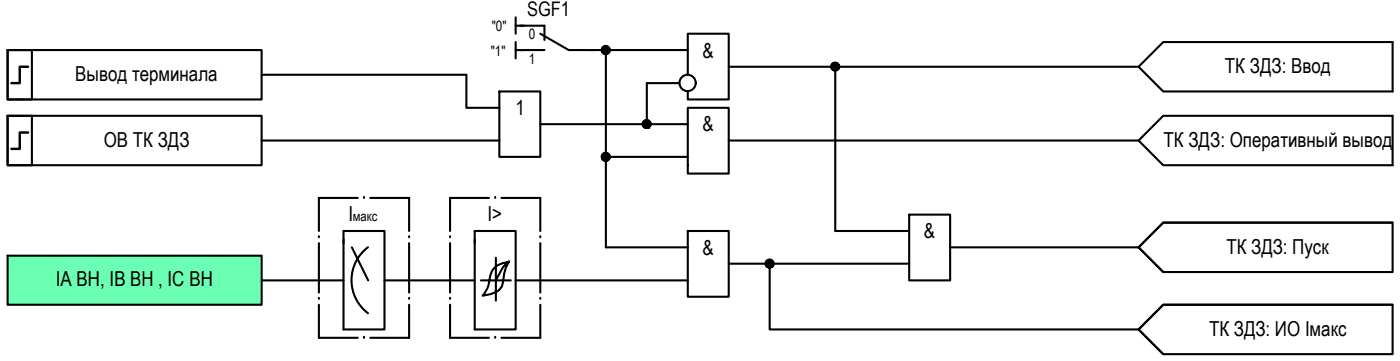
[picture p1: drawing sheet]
<svg xmlns="http://www.w3.org/2000/svg" width="171mm" height="44mm" viewBox="0 0 171 44" stroke-linecap="round" stroke-linejoin="round" font-family="sans-serif">
<!-- layer: 0 -->
<g fill="none" stroke="#000" stroke-width=".25">
<path d="M.9 14.1h3v6h-3zM.9 14.1h31v6h-31zM.9 6.1h3v6h-3zM.9 6.1h31v6h-31zM31.9 9.1h25v4h4M31.9 17.1h29M60.9 11.1h5v8h-5zM62.9 2.1v2M62.9 5.1v2M62.9 3.1h1M62.9 6.1h1M65.9 15.1h18"/>
<path d="M71.9 6.1h12M73.9 6.1v13h10M73.9 19.1v11h10M82.9 10.1h-4v5M83.9 9.1v-5h5v8h-5v-1M83.9 13.1h5v8h-5zM88.9 17.1h50M88.9 8.1h50M101.9 8.1v20h9M138.9 17.1l3-3h28v6h-28zM138.9 8.1l3-3h28v6h-28zM.9 31.1h31v6h-31z"/>
<path d="M31.9 34.1h10M41.9 29.1v11h5v-12h-5v1.5M42.9 30.1l2 4M44.9 30.1a5 5 0 0 0 0 8M46.9 34.1h11M57.9 29.1v11h5v-12h-5v1.5M60.5 34.1h1.8M60.5 31.4v5.2M62.1 31.8a3.4 3.4 0 0 0-.6 1.8l-.1 .6a1.81 1.81 0 0 1-1.7 1.6l-.8 .2a4 4 0 0 0 .9-2.5 2.06 2.06 0 0 1 1.8-1.5l.5-.2-.7 .6-.9 1.7h-1.8M62.9 34.1h21M83.9 28.1h5v8h-5zM88.9 32.1h22"/>
<path d="M93.9 32.1v8h45l3-3h28v6h-28l-3-3M110.9 26.1h5v8h-5zM115.9 30.1h23M138.9 30.1l3-3h28v6h-28zM169.9 27.1h-28l-3 3 3 3M169.9 37.1h-28l-3 3 3 3"/>
<circle cx="73.9" cy="6.1" r=".49"/>
<circle cx="73.9" cy="19.1" r=".49"/>
<circle cx="78.9" cy="15.1" r=".49"/>
<circle cx="83.9" cy="10.1" r=".99"/>
<circle cx="101.9" cy="8.1" r=".49"/>
<circle cx="93.9" cy="32.1" r=".49"/>
</g>
<g fill="none" stroke="#000" stroke-width=".25">
<path d="M63.4 3.1h3v1.8M63.4 6.1h3M65.9 4.1l3.5 2h3M38.9 36.4h.1M38.9 28.9h.1M38.9 37.1v4h4.7M38.9 29.6v6M43.6 24.1h-4.7v4M44.4 24.1h.1M45.2 24.1h4.7v4M49.9 36.4h.1M49.9 28.9h.1"/>
<path d="M49.9 37.1v4h-4.7M49.9 29.6v6M54.9 36.4h.1M54.9 28.9h.1M54.9 29.6v6M54.9 37.1v4h4.7M59.6 24.1h-4.7v4M60.4 24.1h.1M61.2 24.1h4.7v4M65.9 36.4h.1M65.9 28.9h.1M65.9 29.6v6"/>
<path d="M65.9 37.1v4h-4.7M44.4 41.1h.1M60.4 41.1h.1"/>
</g>
<!-- layer: 0 -->
<g fill="#000" stroke="#000" stroke-width=".12">
<path d="M73.7 6.6h.3zM73.7 19.6h.3zM73.8 5.6h.2zM73.8 6.6h.2zM73.8 18.6h.2zM73.8 19.6h.2zM78.8 15.6h.2zM78.8 14.6h.1zM101.6 7.8h.7zM101.8 7.6h.1zM93.8 31.6h.1z"/>
<path d="M73.8 6.6h.2zM73.8 6.6h.2z"/>
<path d="M73.8 19.6h.2zM73.8 19.6h.2z"/>
<path d="M73.8 5.6h.2zM73.8 5.6h.2zM73.7 5.6h.3z"/>
<path d="M73.8 18.6h.2zM73.8 18.6h.2zM73.7 18.6h.3z"/>
<path d="M73.7 5.6l.4 .1zM73.7 5.6l.4 .1z"/>
<path d="M73.7 18.6l.4 .1zM73.7 18.6l.4 .1z"/>
<path d="M73.7 5.7h.5zM73.7 5.7h.5z"/>
<path d="M73.7 6.6h.4zM73.7 6.6h.3zM73.7 6.6h.3z"/>
<path d="M73.7 18.7h.5zM73.7 18.7h.5z"/>
<path d="M73.7 19.6h.4zM73.7 19.6h.3zM73.7 19.6h.3z"/>
<path d="M73.7 5.7h.5zM73.7 5.7h.5z"/>
<path d="M73.7 6.6h.5zM73.7 6.6h.4z"/>
<path d="M73.7 18.7h.5zM73.7 18.7h.5z"/>
<path d="M73.7 19.6h.5zM73.7 19.6h.4z"/>
<path d="M73.6 5.7l.6 .1zM73.6 5.7l.6 .1z"/>
<path d="M73.6 5.8h.6zM73.5 5.8h.7z"/>
<path d="M73.6 6.5h.6zM73.6 6.5h.6z"/>
<path d="M73.6 6.5h.6zM73.6 6.5l.6 .1z"/>
<path d="M73.6 18.7h.6zM73.6 18.7h.6z"/>
<path d="M73.6 18.7h.6zM73.5 18.7h.7z"/>
<path d="M73.6 19.5h.6zM73.6 19.5h.6z"/>
<path d="M73.6 19.5h.6zM73.6 19.5l.6 .1z"/>
<path d="M73.5 5.8h.8zM73.5 5.8h.8z"/>
<path d="M73.5 6.5h.7zM73.5 6.5h.7z"/>
<path d="M73.5 18.7l.8 .1zM73.5 18.7l.8 .1z"/>
<path d="M73.5 19.5h.7zM73.5 19.5h.7z"/>
<path d="M73.5 5.8h.8zM73.5 5.8h.8z"/>
<path d="M73.5 6.4h.8zM73.5 6.4l.7 .1z"/>
<path d="M73.5 18.8h.8zM73.5 18.8h.8z"/>
<path d="M73.5 19.4h.8zM73.5 19.4l.7 .1z"/>
<path d="M73.5 5.8l.8 .1zM73.5 5.8l.8 .1z"/>
<path d="M73.4 5.9h1zM73.4 5.9h1z"/>
<path d="M73.4 6.3l.9 .1zM73.4 6.3l.9 .1z"/>
<path d="M73.5 6.4h.8zM73.5 6.4h.8z"/>
<path d="M73.5 18.8l.8 .1zM73.5 18.8l.8 .1z"/>
<path d="M73.4 18.9h1zM73.4 18.9h1z"/>
<path d="M73.4 19.3l.9 .1zM73.4 19.3l.9 .1z"/>
<path d="M73.5 19.4h.8zM73.5 19.4h.8z"/>
<path d="M73.4 5.9l1 .1zM73.4 5.9l1 .1z"/>
<path d="M73.4 6h1zM73.4 6h1z"/>
<path d="M73.4 6h1zM73.4 6h1z"/>
<path d="M73.4 6l1 .1zM73.4 6l1 .1z"/>
<path d="M73.4 6.2h1zM73.4 6.2h1z"/>
<path d="M73.4 6.2l1 .1zM73.4 6.2l1 .1z"/>
<path d="M73.4 6.3h1zM73.4 6.3h1z"/>
<path d="M73.4 6.3h1zM73.4 6.3h.9z"/>
<path d="M73.4 18.9l1 .1zM73.4 18.9l1 .1z"/>
<path d="M73.4 19h1zM73.4 19h1z"/>
<path d="M73.4 19h1zM73.4 19h1z"/>
<path d="M73.4 19l1 .1zM73.4 19l1 .1z"/>
<path d="M73.4 19.2h1zM73.4 19.2h1z"/>
<path d="M73.4 19.2l1 .1zM73.4 19.2l1 .1z"/>
<path d="M73.4 19.3h1zM73.4 19.3h1z"/>
<path d="M73.4 19.3h1zM73.4 19.3h.9z"/>
<path d="M73.4 6.1l1 .1v-.1zM73.4 6.1l1 .1h-1z"/>
<path d="M73.4 19.1l1 .1v-.1zM73.4 19.1l1 .1h-1z"/>
<path d="M78.8 15.6h.1zM78.8 15.6h.1z"/>
<path d="M78.8 14.6h.2zM78.8 14.6h.2z"/>
<path d="M78.8 14.6h.3zM78.7 14.6h.4z"/>
<path d="M78.7 14.6h.4zM78.7 14.6h.4z"/>
<path d="M78.7 15.6h.4zM78.7 15.6h.3z"/>
<path d="M78.7 14.6l.5 .1zM78.7 14.6l.5 .1z"/>
<path d="M78.7 15.6h.4zM78.7 15.6h.4z"/>
<path d="M78.7 14.7h.5zM78.6 14.7h.6z"/>
<path d="M78.7 15.5h.5zM78.7 15.5l.4 .1z"/>
<path d="M78.6 14.7h.6zM78.6 14.7h.6z"/>
<path d="M78.6 14.7l.6 .1zM78.6 14.7l.6 .1z"/>
<path d="M78.6 15.5h.6zM78.6 15.5h.6z"/>
<path d="M78.6 15.5h.6zM78.6 15.5h.6z"/>
<path d="M78.5 14.8h.8zM78.5 14.8h.8z"/>
<path d="M78.5 15.4h.7zM78.5 15.4l.7 .1z"/>
<path d="M78.5 14.8l.8 .1zM78.5 14.8l.8 .1z"/>
<path d="M78.5 15.4h.8zM78.5 15.4h.7z"/>
<path d="M78.5 14.9h.8zM78.5 14.9h.8z"/>
<path d="M78.4 14.9h1zM78.4 14.9h1z"/>
<path d="M78.4 15.3l.9 .1zM78.4 15.3l.9 .1z"/>
<path d="M78.5 15.4h.8zM78.5 15.4h.8z"/>
<path d="M78.4 14.9l1 .1zM78.4 14.9l1 .1z"/>
<path d="M78.4 15h1zM78.4 15h1z"/>
<path d="M78.4 15l1 .1zM78.4 15l1 .1z"/>
<path d="M78.4 15.2h1zM78.4 15.2h1z"/>
<path d="M78.4 15.2l1 .1zM78.4 15.2l1 .1z"/>
<path d="M78.4 15.3h1zM78.4 15.3h.9z"/>
<path d="M78.4 15.1h1zM78.4 15.1h1z"/>
<path d="M78.4 15.1l1 .1zM78.4 15.1l1 .1z"/>
<path d="M78.4 15.2h1zM78.4 15.2h1z"/>
<path d="M101.8 8.6h.1zM101.8 8.6h.1zM101.8 8.6h.2z"/>
<path d="M101.8 7.6h.2zM101.8 7.6h.2z"/>
<path d="M101.8 7.6l.3 .1zM101.7 7.7h.4z"/>
<path d="M101.7 7.7h.4zM101.7 7.7h.4z"/>
<path d="M101.7 8.6h.4zM101.7 8.6h.3z"/>
<path d="M101.7 7.7h.4zM101.6 7.7h.5z"/>
<path d="M101.7 8.5h.4zM101.7 8.5l.4 .1z"/>
<path d="M101.6 7.7h.6zM101.6 7.7h.6z"/>
<path d="M101.6 8.5h.5zM101.6 8.5h.5z"/>
<path d="M101.6 7.7h.6zM101.6 7.7h.6z"/>
<path d="M101.6 8.5h.6zM101.6 8.5h.5z"/>
<path d="M101.6 7.7l.7 .1zM101.6 7.7l.7 .1zM101.5 7.8h.8z"/>
<path d="M101.6 8.5h.6zM101.6 8.5h.6z"/>
<path d="M101.5 7.8h.8zM101.5 7.8h.8z"/>
<path d="M101.5 8.4l.8 .1zM101.5 8.4l.8 .1z"/>
<path d="M101.6 8.5h.7zM101.6 8.5h.6z"/>
<path d="M101.5 7.8l.9 .1zM101.5 7.8l.9 .1z"/>
<path d="M101.5 8.4h.8zM101.5 8.4h.8z"/>
<path d="M101.5 7.9h.9zM101.5 7.9h.9z"/>
<path d="M101.4 7.9l1 .1zM101.4 7.9l1 .1z"/>
<path d="M101.4 8h1zM101.4 8h1z"/>
<path d="M101.4 8.3h1zM101.4 8.3h1z"/>
<path d="M101.4 8.3h1zM101.4 8.3h1z"/>
<path d="M101.5 8.3h.9zM101.5 8.3l.8 .1z"/>
<path d="M101.4 8l1 .1v-.1zM101.4 8l1 .1h-1z"/>
<path d="M101.4 8.1h1zM101.4 8.1h1z"/>
<path d="M101.4 8.1l1 .1zM101.4 8.1l1 .1z"/>
<path d="M101.4 8.2h1zM101.4 8.2h1z"/>
<path d="M101.4 8.2h1zM101.4 8.2l1 .1z"/>
<path d="M93.8 32.6h.1zM93.8 32.6h.1zM93.8 32.6h.2z"/>
<path d="M93.8 31.6h.2zM93.8 31.6h.2z"/>
<path d="M93.8 31.6h.3zM93.7 31.6h.4z"/>
<path d="M93.7 31.6l.4 .1zM93.7 31.6l.4 .1z"/>
<path d="M93.7 32.6h.4zM93.7 32.6h.3z"/>
<path d="M93.7 31.7h.4zM93.6 31.7h.5z"/>
<path d="M93.7 32.5h.4zM93.7 32.5l.4 .1z"/>
<path d="M93.6 31.7h.6zM93.6 31.7h.6z"/>
<path d="M93.6 32.5h.5zM93.6 32.5h.5z"/>
<path d="M93.6 31.7h.6zM93.6 31.7h.6z"/>
<path d="M93.6 32.5h.6zM93.6 32.5h.5z"/>
<path d="M93.6 31.7h.7zM93.6 31.7h.7z"/>
<path d="M93.6 32.5h.6zM93.6 32.5h.7z"/>
<path d="M93.6 32.5h.6zM93.6 32.5h.6z"/>
<path d="M93.6 31.7l.7 .1zM93.6 31.7l.7 .1z"/>
<path d="M93.5 31.8h.8zM93.5 31.8h.8z"/>
<path d="M93.5 32.4l.8 .1zM93.5 32.4l.8 .1z"/>
<path d="M93.5 31.8l.9 .1zM93.5 31.8l.9 .1z"/>
<path d="M93.5 32.4h.8zM93.5 32.4h.8z"/>
<path d="M93.5 31.9h.9zM93.5 31.9h.9z"/>
<path d="M93.4 31.9l1 .1zM93.4 31.9l1 .1z"/>
<path d="M93.4 32h1zM93.4 32h1z"/>
<path d="M93.4 32.3h1zM93.4 32.3h1z"/>
<path d="M93.4 32.3h1zM93.4 32.3h1z"/>
<path d="M93.5 32.3h.9zM93.5 32.3l.8 .1z"/>
<path d="M93.4 32h1zM93.4 32h1z"/>
<path d="M93.4 32l1 .1zM93.4 32l1 .1z"/>
<path d="M93.4 32.1l1 .1v-.1zM93.4 32.1l1 .1h-1z"/>
<path d="M93.4 32.2h1zM93.4 32.2h1z"/>
<path d="M93.4 32.2h1zM93.4 32.2l1 .1z"/>
</g>
<path d="M3.4 16.1h-1v2h-1M3.4 8.1h-1v2h-1" fill="none" stroke="#000" stroke-width=".3"/>
<path d="M.9 31.1l31 6v-6zM.9 31.1l31 6h-31z" fill="#6bffb3" stroke="#6bffb3" stroke-width=".12"/>
<g font-size="2.5">
<text x="9.2" y="9.9">Вывод терминала</text>
<text x="85.7" y="7">&amp;</text>
<text x="149.4" y="8.9">ТК ЗДЗ: Ввод</text>
<text x="12.7" y="17.9">ОВ ТК ЗДЗ</text>
<text x="62.9" y="14">1</text>
<text x="85.7" y="16">&amp;</text>
<text x="141.9" y="17.9">ТК ЗДЗ: Оперативный вывод</text>
<text x="42.5" y="26.9">I</text>
<text x="59.5" y="26.9">I&gt;</text>
<text x="112.7" y="29">&amp;</text>
<text x="6.8" y="34.8">IA ВН, IB ВН , IC ВН</text>
<text x="85.7" y="31">&amp;</text>
<text x="149.6" y="30.9">ТК ЗДЗ: Пуск</text>
<text x="147.5" y="40.8">ТК ЗДЗ: ИО Iмакс</text>
</g>
<text font-size="2.4" x="64.3" y="2">SGF1</text>
<g font-size="1.7">
<text x="60" y="3.7">&quot;0&quot;</text>
<text x="64.5" y="4.7">0</text>
<text x="59.9" y="6.9">&quot;1&quot;</text>
<text x="64.5" y="7.7">1</text>
<text x="43" y="26.9">макс</text>
</g>
</svg>
